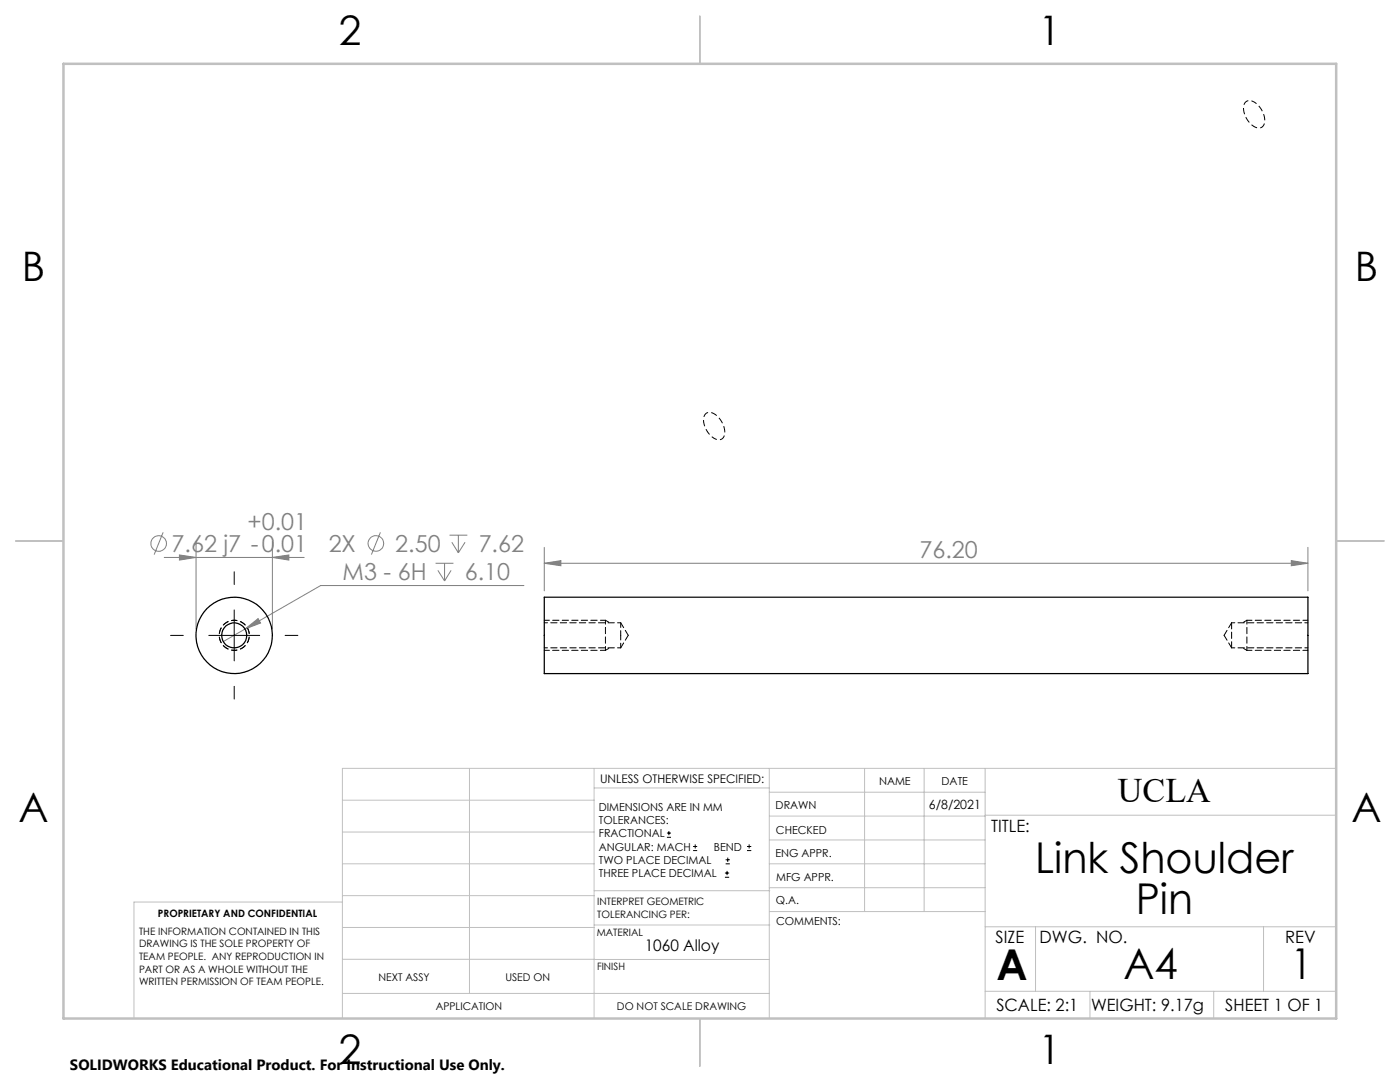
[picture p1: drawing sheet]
<svg xmlns="http://www.w3.org/2000/svg" width="279mm" height="216mm" viewBox="0 0 279 216" stroke-linecap="round" stroke-linejoin="round" font-family="sans-serif">
<g fill="none" stroke="#808080" stroke-width=".2">
<path d="M32.6 106.2l-1.8 4.5M32.8 111.2h27.9M35.8 110.7l3.3 .5-3.3 .6zM39.1 108.1v17.4M54.4 111.2l3.2-.5v1.1zM54.4 108.1v17.4M75.9 106.2l-1.8 4.5M86.9 112.4h3.6M87.4 113.8l1.3 2.1M88.7 112.4v3.5M89.7 106.8h3.6M90 113.8l-1.3 2.1"/>
<path d="M90.2 108.2l1.3 2.1M91.5 106.8v3.5M92.8 108.2l-1.3 2.1M104.6 116.8h-40.6l-19.4 11.2M108.6 112.4l3.3-.5v1zM108.6 112.4h152.4M108.6 109.2v8.7M257.7 111.9l3.3 .5-3.3 .5zM261 109.2v8.7M48.9 125.5l2.6-2.1 .5 .9z"/>
<circle cx="31.7" cy="108.5" r="1.56"/>
<circle cx="75" cy="108.4" r="1.55"/>
</g>
<g fill="none" stroke="#000" stroke-width=".2">
<path d="M46.7 114.1v2.5M34 126.8h2.6M41.7 126.8h10.1M46.7 121.7v10.2M46.7 136.9v2.6M56.9 126.8h2.5M133.1 167.1h.8M133.1 166.2h.8M133.5 165.8v.9M138.3 169.7h.8M138.3 168.9h.8M138.7 168.5v.8"/>
<path d="M144.7 175h.8M144.7 174.2h.8M144.8 172.4h.9M144.8 171.6h.9M145.1 173.8v.8M145.2 171.1v.9M149.1 169.7h.8M149.1 168.9h.8M149.5 168.5v.8"/>
</g>
<path d="M250.3 20.4a1.33 1.33 0 0 0-1.6-.1 1.33 1.33 0 0 0-.5 1.5 4.1 4.1 0 0 0 3.1 3.7 1.53 1.53 0 0 0 1-2.1 4.8 4.8 0 0 0-2-3M142.5 87.5a4.2 4.2 0 0 1-1.9-4.6 1.4 1.4 0 0 1 2.3-.1 4.1 4.1 0 0 1 1.5 4.5 1.28 1.28 0 0 1-1.9 .2M46.8 129.8a3 3 0 0 1-2.7-4.5 3 3 0 0 1 5.2-.2 3 3 0 0 1-2.3 4.7h-.2M46.8 123.8a3 3 0 0 0-2.7 4.4 3 3 0 0 0 5.2 .2 3 3 0 0 0-2.3-4.6h-.2" fill="none" stroke="#000" stroke-width=".2" stroke-dasharray="1.3 .6" stroke-dashoffset=".7" stroke-linecap="butt"/>
<g fill="none" stroke="#c0c0c0" stroke-width=".2">
<path d="M68.3 159.7h50.3M93.7 153.3v44.9M118.6 153.3v49.9M118.6 157.2h34.9M153.5 153.3v49.9M153.5 158.1h43.1M172.5 153.3v28.6M184.4 153.3v28.6M196.6 153.3v49.9M266.7 153.3h-198.4v49.9M68.3 178.7h50.3M68.3 172.4h50.3"/>
<path d="M68.3 166h50.3M68.3 180h-41.6v23.2M118.6 177.7h35M153.5 167.6h43.1M153.5 162.8h43.1M153.5 172.4h43.1M153.5 177.1h43.1M196.6 162.7h70.1M68.3 198.2h85.2M68.3 191.4l85.2 .1M68.3 185.1h50.3M118.6 184.6h35"/>
<path d="M153.6 181.9h43M196.6 197.8h70.1M196.6 184.9h70.1M206.7 184.9v12.9M217.5 197.8v5.4M242.2 197.8v5.4M252.2 184.9v12.9"/>
</g>
<path d="M139.7 3.2v9.5M3.1 107.9h9.6M266.7 107.9h9.5M139.7 203.2v9.6" fill="none" stroke="#c0c0c0" stroke-width=".25"/>
<path d="M12.7 12.7h254v190.5h-254z" fill="none" stroke="#c0c0c0" stroke-width=".5"/>
<path d="M108.6 123.8h12.2M108.6 129.8h12.2M261 129.8h-12.2M261 123.8h-12.2" fill="none" stroke="#000" stroke-width=".2" stroke-dasharray="1.3 .6" stroke-dashoffset=".3"/>
<path d="M120.8 129.8l.9-.5M120.8 123.8l.9 .5M120.8 129.8v-6M248.8 123.8l-.8 .5M248.8 129.8l-.8-.5M248.8 123.8v6" fill="none" stroke="#000" stroke-width=".2" stroke-dasharray="1.3 .6" stroke-dashoffset=".5"/>
<g fill="#808080">
<path d="M257.7 111.9l3.3 .5-3.3 .5zM108.6 112.4l3.3-.5v1z"/>
<path d="M48.9 125.5l3.1-1.2-.5-.9zM35.8 110.7l3.3 .5-3.3 .6zM54.4 111.2l3.2-.5v1.1z"/>
</g>
<g fill="none" stroke="#000" stroke-width=".25">
<path d="M108.6 119.2h152.4v15.2h-152.4z"/>
<circle cx="46.7" cy="126.8" r="7.6"/>
<circle cx="46.7" cy="126.8" r="2.5"/>
</g>
<path d="M245.8 124.3v5" fill="none" stroke="#000" stroke-width=".2" stroke-dasharray="1.3 .6"/>
<path d="M123.9 126.8v-2.5M123.9 129.3v-2.5" fill="none" stroke="#000" stroke-width=".2" stroke-dasharray="1.3 .6" stroke-dashoffset=".3"/>
<path d="M108.6 129.3h15.3M123.9 124.3h-15.3M245.8 129.3h15.2M261 124.3h-15.2" fill="none" stroke="#000" stroke-width=".2" stroke-dasharray="1.3 .6" stroke-dashoffset=".6"/>
<path d="M123.9 129.3l1.5-2.5M125.4 126.8l-1.5-2.5M244.3 126.8l1.5 2.5M245.8 124.3l-1.5 2.5" fill="none" stroke="#000" stroke-width=".2" stroke-dasharray="1.3 .6" stroke-dashoffset=".1"/>
<g font-size="8.5">
<text x="206.6" y="174.2">Link Shoulder</text>
<text x="226.6" y="182.3">Pin</text>
<text x="198.9" y="195.5">A</text>
<text x="224.2" y="195.4">A4</text>
<text x="257.6" y="195.4">1</text>
</g>
<g font-size="8.1">
<text x="67.6" y="8.9">2</text>
<text x="207.3" y="8.9">1</text>
<text x="4.4" y="56.2">B</text>
<text x="270.4" y="56.2">B</text>
<text x="3.7" y="164.1">A</text>
<text x="269.7" y="164.1">A</text>
<text x="67.6" y="212.4">2</text>
<text x="207.3" y="212.4">1</text>
</g>
<text font-size="6.9" x="223.1" y="160.1">UCLA</text>
<g font-size="4.7" fill="#808080">
<text x="49.4" y="105.7">+0.01</text>
<text x="34.2" y="110.2">7.62 j7 -0.01</text>
<text x="65.6" y="110.1">2X</text>
<text x="78.9" y="110.1">2.50</text>
<text x="95.5" y="110.1">7.62</text>
<text x="183.5" y="111.4">76.20</text>
<text x="68.4" y="115.7">M3 - 6H</text>
<text x="92.8" y="115.7">6.10</text>
</g>
<g font-size="3.4">
<text x="197.8" y="166">TITLE:</text>
<text x="198.7" y="188.1">SIZE</text>
<text x="207.5" y="188.1">DWG. NO.</text>
<text x="256.5" y="188.2">REV</text>
<text x="198.8" y="201.7">SCALE: 2:1</text>
<text x="217.7" y="201.8">WEIGHT: 9.17g</text>
<text x="244.5" y="201.7">SHEET 1 OF 1</text>
</g>
<text font-size="3.2" x="128.7" y="189.8">1060 Alloy</text>
<text font-size="3" x="14" y="213.5">SOLIDWORKS Educational Product. For Instructional Use Only.</text>
<text font-size="2.5" x="185.4" y="161.4">6/8/2021</text>
<text font-size="2.4" x="119.8" y="156.2">UNLESS OTHERWISE SPECIFIED:</text>
<g font-size="2.2">
<text x="119.5" y="161.8">DIMENSIONS ARE IN MM</text>
<text x="154.8" y="161.4">DRAWN</text>
<text x="175.4" y="156.6">NAME</text>
<text x="187.9" y="156.7">DATE</text>
<text x="119.5" y="164.4">TOLERANCES:</text>
<text x="119.5" y="167.1">FRACTIONAL</text>
<text x="154.9" y="166.3">CHECKED</text>
<text x="119.5" y="169.7">ANGULAR: MACH</text>
<text x="119.5" y="172.4">TWO PLACE DECIMAL</text>
<text x="142.5" y="169.7">BEND</text>
<text x="154.8" y="171">ENG APPR.</text>
<text x="119.5" y="175">THREE PLACE DECIMAL</text>
<text x="154.9" y="175.7">MFG APPR.</text>
<text x="154.9" y="180.4">Q.A.</text>
<text x="154.9" y="184.6">COMMENTS:</text>
</g>
<g font-size="2.1">
<text x="75.5" y="195.7">NEXT ASSY</text>
<text x="100.9" y="195.7">USED ON</text>
<text x="86.9" y="201.5">APPLICATION</text>
<text x="123.1" y="201.6">DO NOT SCALE DRAWING</text>
</g>
<g font-size="2">
<text x="31.5" y="182.9">PROPRIETARY AND CONFIDENTIAL</text>
<text x="119.2" y="180.6">INTERPRET GEOMETRIC</text>
<text x="119.2" y="183.1">TOLERANCING PER:</text>
<text x="27.8" y="186.5">THE INFORMATION CONTAINED IN THIS</text>
<text x="27.8" y="189">DRAWING IS THE SOLE PROPERTY OF</text>
<text x="27.8" y="191.6">TEAM PEOPLE. ANY REPRODUCTION IN</text>
<text x="119.1" y="186.7">MATERIAL</text>
<text x="27.8" y="194.1">PART OR AS A WHOLE WITHOUT THE</text>
<text x="27.8" y="196.6">WRITTEN PERMISSION OF TEAM PEOPLE.</text>
<text x="119.1" y="193.5">FINISH</text>
</g>
</svg>
